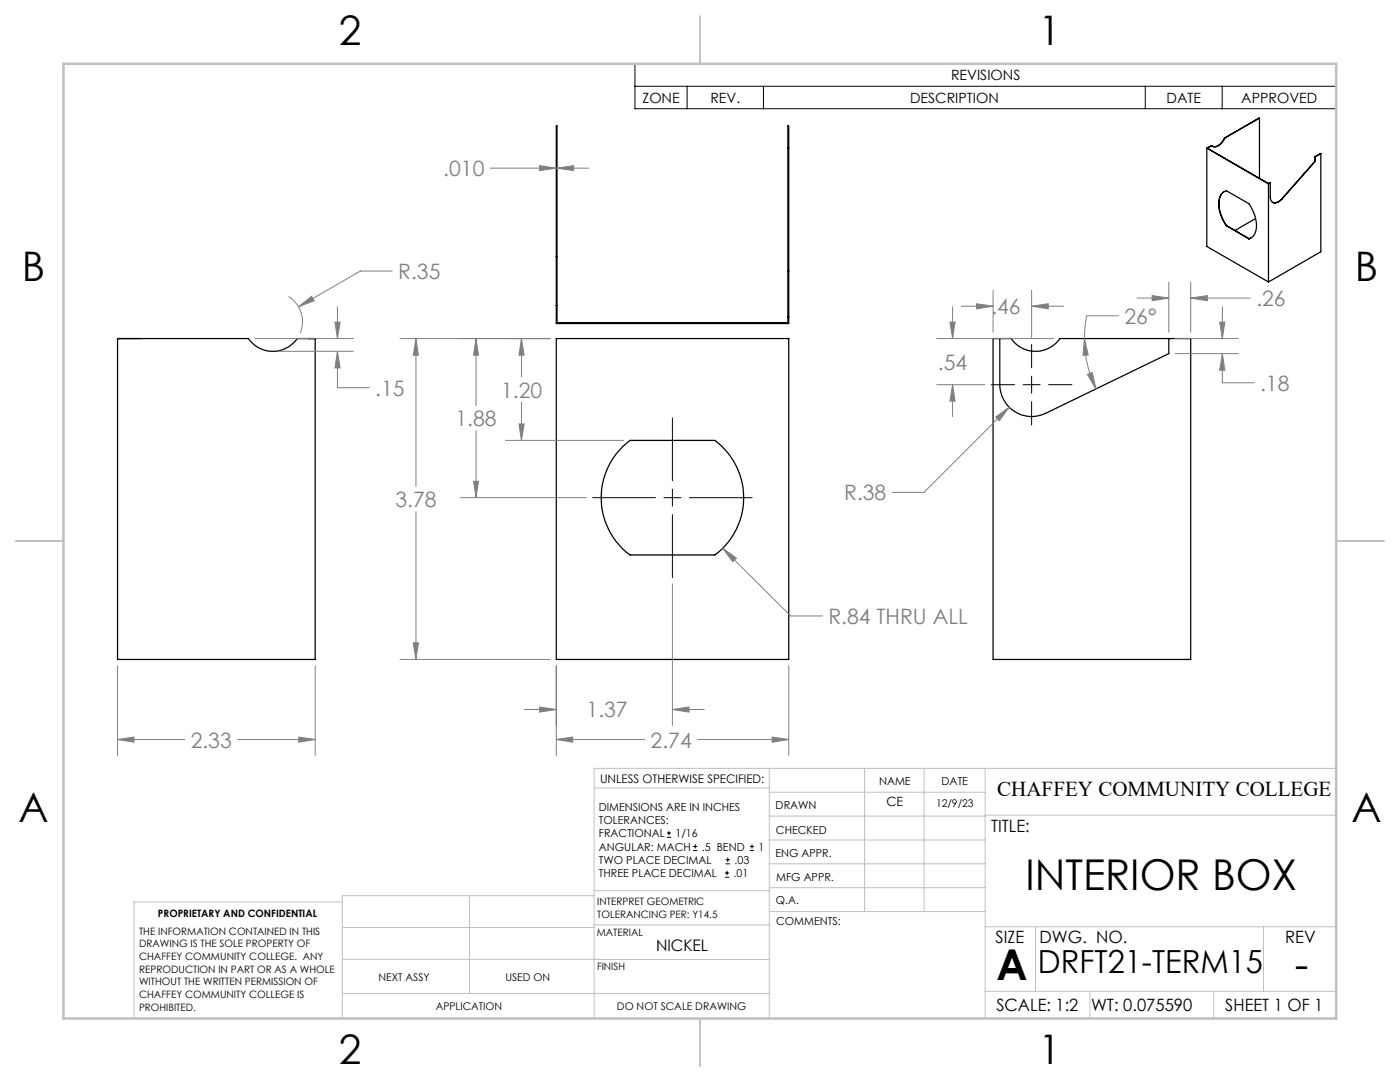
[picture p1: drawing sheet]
<svg xmlns="http://www.w3.org/2000/svg" width="279mm" height="216mm" viewBox="0 0 279 216" stroke-linecap="round" stroke-linejoin="round" font-family="sans-serif">
<g fill="none" stroke="#000" stroke-width=".25">
<path d="M157.2 29.5h.2M240.8 29.6v19.6l12.4 7.1M240.8 29.6l12.3 7.1M241.8 29.1l-.9 .5 12.3 7M241.8 29.1l-1 .5M244.3 38.2a3.3 3.3 0 0 0-.9 3.7l.5 1.6 .9 1.5M244.4 27.6a2.44 2.44 0 0 1-2.3 1.6h-.1M244.4 27.6h.1M244.4 27.6a2.18 2.18 0 0 1-2.4 1.6l-.2-.1M251.4 23.6l-7 4M251.4 23.6v12M253.1 36.7h.1"/>
<path d="M253.2 36.7v19.6M253.5 36.5v2.8a1.09 1.09 0 0 0 .7 1.2 1.09 1.09 0 0 0 1.2-.4l.5-.4M253.5 36.5l-.3 .2M253.5 36.5l-.4 .2M255.9 39.6l-.5 .5a1.31 1.31 0 0 1-1.4 .3M255.9 39.6v.1M262.4 32.2h.1M262.4 32.2l-6.5 7.4M262.4 31.3h.1M262.4 31.3v.9M262.4 32.2l-6.5 7.5M263.6 30.6v.1"/>
<path d="M263.6 30.6l-1.2 .7M263.6 30.7l-1.2 .6M263.6 30.7v19.5l-10.4 6.1M111 51.2v9.8M111 51.2v-26.1h.2v26.1M111 51.2h.2M111.2 51.2v9.8M157.2 54.1v9.1M157.2 54.1v-29h.2v29M157.2 54.1h.2M157.4 54.1v9.1M244.8 45a6.4 6.4 0 0 1-1.3-5.8 1.79 1.79 0 0 1 1.3-1.1l4.4 2.5a6.8 6.8 0 0 1 1.3 6 2 2 0 0 1-1.3 1.1"/>
<path d="M244.8 45l4.4 2.7M244.8 45h.1M244.8 45l4.5 2.6M249.3 47.6l-.1 .1M249.7 47.4l-.4 .2M250.6 43.6l-4.1 2.4M23.5 67.6h26.1a5.9 5.9 0 0 0 9.7 0h3.6M23.5 67.6h.1M23.5 67.6v64h39.4v-64M27.9 67.6h.1M61.6 67.6h.1M62.9 67.6h.1"/>
<path d="M111 67.6h46.4v64h-46.4zM111 61v3.6h46.4v-1.4M111 61h.2M111.2 61v3.4h46M157.2 67.6h.1M157.2 63.2v1.4M157.2 63.2h.2M198.2 67.6h3.6a5.9 5.9 0 0 0 9.7 0h26.1v64h-39.4zM199.5 67.6v9.2a6.4 6.4 0 0 0 9.2 5.7l24.6-11.9v-3M124.3 89.1l1.4-1.2h17a14.2 14.2 0 0 1 0 22.8h-17a14.2 14.2 0 0 1-1.4-21.6z"/>
</g>
<g fill="none" stroke="#000" stroke-width=".2">
<path d="M126.7 12.7h140v9h-140zM126.7 17.2h140M137.1 17.2v4.5M152.4 17.2v4.5M228.6 17.2v4.5M243.9 17.2v4.5M197.8 76.8h4.7M204.2 76.8h3.4M205.9 68.7v4.7M205.9 75.1v3.4M209.3 76.8h4.6M118.3 99.3h12.5"/>
<path d="M132.5 99.3h3.4M134.2 83.4v12.5M134.2 97.6v3.4M137.6 99.3h12.5M205.9 80.2v4.6M134.2 102.7v12.6M133.1 167.1h.8M133.1 166.2h.8M133.5 165.8v.9M138.3 169.7h.8M138.3 168.9h.8M138.7 168.5v.8"/>
<path d="M144.7 175h.8M144.7 174.2h.8M144.8 172.4h.9M144.8 171.6h.9M145.1 173.8v.8M145.2 171.1v.9M149.6 169.7h.9M149.6 168.9h.9M150.1 168.5v.8"/>
</g>
<g fill="none" stroke="#808080" stroke-width=".2">
<path d="M97.8 33.5h13.2M107.7 33.1l3.3 .4-3.3 .5zM111.2 33.5l3.3-.4v.9zM111.2 33.5h6.3M57.6 59.2a5.9 5.9 0 0 1 2.3 7.3M78.3 54.1h-6.4l-12.3 7.1M198.2 57.9v8.4M205.9 57.9v9.6M226.9 59.5h6.4M229.9 59l3.4 .5-3.4 .5zM233.3 56.3v10M237.6 59.5l3.3-.5v1z"/>
<path d="M237.6 56.3v10M237.6 59.5h12M50.8 67.6h19.7M55.7 70.1h14.8M59.6 61.2l2.6-2.1 .5 .9zM66.9 64.3h1l-.6 3.3zM67.3 70.1l.6 3.3h-1zM67.3 70.1v7.3h6.4M67.3 61.2v6.4M79.8 67.6h29.9M83 67.6l.5 3.3h-1zM83 67.6v29.4"/>
<path d="M95 67.6l.5 3.3h-1zM95 67.6v13.3M104.1 67.6l.5 3.3h-1zM104.1 67.6v7.6M186.9 67.6h23.4M186.9 76.8h9.7M189.6 64.3h1l-.5 3.3zM190.1 76.8l.5 3.2h-1zM190.1 61.2v6.4M190.1 76.8v6.3M191.8 61.1h6.4M194.9 60.6l3.3 .5-3.3 .5z"/>
<path d="M205.9 61.1l3.3-.5v1zM205.9 61.1h6.3M216.4 67.6l.8 3.2-1.1 .1zM216.4 67.6a22.6 22.6 0 0 0 2.3 10M217 74.7l1-.4 .7 3.3zM223.2 63h-6.3l-.4 2.3-.1 2.3M234.5 67.6h12.6M234.5 70.6h12.6M243.4 64.3h1l-.5 3.3zM243.9 70.6l.5 3.3h-1zM243.9 70.6v5.8h6.4M243.9 61.2v6.4"/>
<path d="M91.8 99.3h25.2M94.5 96h1l-.5 3.3zM95 86v13.3M100.9 87.9h23.6M103.6 84.6h1l-.5 3.3zM104.1 80.3v7.6M198.7 83.2l2.7-2-2 2.8zM201.4 81.2l-17 17h-6.4M83 102.1v29.5M134.2 116.5v28.2M144.3 109.4l2.7 2-.8 .7zM144.3 109.4l13.5 13.5h6.3"/>
<path d="M23.5 132.9v17.8M62.9 132.9v17.8M79.8 131.6h29.9M82.5 128.3h1l-.5 3.3zM111 132.9v17.8M157.4 132.9v17.8M23.5 147.6l3.2-.5v1zM23.5 147.6h13.4M47.4 147.6h15.5M59.6 147.1l3.3 .5-3.3 .5zM104.7 141.6h6.3M107.7 141.1l3.3 .5-3.3 .5z"/>
<path d="M111 147.6l3.3-.5v1zM111 147.6h17.7M134.2 141.6l3.3-.5v1zM134.2 141.6h6.3M139.2 147.6h18.2M154.1 147.1l3.3 .5-3.3 .5z"/>
</g>
<g fill="none" stroke="#c0c0c0" stroke-width=".2">
<path d="M118.6 157.2h34.9M153.5 153.3v49.9M153.5 158.1h43.1M172.5 153.3v28.6M184.4 153.3v28.6M196.6 153.3v49.9M266.7 153.3h-148.1v49.9M68.3 180h-41.6v23.2M93.7 178.7v19.5M118.6 178.7h-50.3v24.5M118.6 177.7h35M153.5 167.6h43.1"/>
<path d="M153.5 162.8h43.1M153.5 172.4h43.1M153.5 177.1h43.1M196.6 162.7h70.1M68.3 198.2h85.2M68.3 191.4l85.2 .1M68.3 185.1h50.3M118.6 184.6h35M153.6 181.9h43M196.6 197.8h70.1M196.6 184.9h70.1M206.7 184.9v12.9"/>
<path d="M217.5 197.8v5.4M242.2 197.8v5.4M252.2 184.9v12.9"/>
</g>
<path d="M139.7 3.2v9.5M3.1 107.9h9.6M266.7 107.9h9.5M139.7 203.2v9.6" fill="none" stroke="#c0c0c0" stroke-width=".25"/>
<path d="M12.7 12.7h254v190.5h-254z" fill="none" stroke="#c0c0c0" stroke-width=".5"/>
<path d="M144.3 109.4l1.9 2.7 .8-.7zM82.5 128.3h1l-.5 3.3zM83 67.6l.5 3.3h-1zM111 147.6l3.3-.5v1zM154.1 147.1l3.3 .5-3.3 .5zM103.6 84.6h1l-.5 3.3zM104.1 67.6l.5 3.3h-1zM94.5 96h1l-.5 3.3zM95 67.6l.5 3.3h-1zM107.7 141.1l3.3 .5-3.3 .5zM134.2 141.6l3.3-.5v1zM237.6 59.5l3.3-.5v1zM229.9 59l3.4 .5-3.4 .5zM198.7 83.2l.7 .8 2-2.8zM205.9 61.1l3.3-.5v1zM194.9 60.6l3.3 .5-3.3 .5zM190.1 76.8l.5 3.2h-1zM189.6 64.3h1l-.5 3.3zM243.9 70.6l.5 3.3h-1zM243.4 64.3h1l-.5 3.3zM216.4 67.6l.8 3.2-1.1 .1zM217 74.7l1-.4 .7 3.3zM111.2 33.5l3.3-.4v.9zM107.7 33.1l3.3 .4-3.3 .5zM59.6 61.2l3.1-1.2-.5-.9zM66.9 64.3h1l-.6 3.3zM67.3 70.1l.6 3.3h-1zM23.5 147.6l3.2-.5v1zM59.6 147.1l3.3 .5-3.3 .5z" fill="#808080"/>
<g font-size="8.5">
<text x="204.7" y="177.6">INTERIOR BOX</text>
<text x="198.9" y="195.5">A</text>
<text x="258.4" y="195.4">-</text>
</g>
<g font-size="8.1">
<text x="67.6" y="8.9">2</text>
<text x="207.3" y="8.9">1</text>
<text x="4.4" y="56.1">B</text>
<text x="270.4" y="56.1">B</text>
<text x="3.7" y="164.1">A</text>
<text x="269.7" y="164.1">A</text>
<text x="67.6" y="212.4">2</text>
<text x="207.3" y="212.4">1</text>
</g>
<text font-size="6.3" x="207.2" y="194.1">DRFT21-TERM15</text>
<g font-size="4.2" fill="#808080">
<text x="88.5" y="35.1">.010</text>
<text x="79.5" y="55.7">R.35</text>
<text x="197.8" y="62.7">.46</text>
<text x="224.4" y="64.6">26°</text>
<text x="250.7" y="61.1">.26</text>
<text x="187.2" y="73.8">.54</text>
<text x="251.5" y="77.9">.18</text>
<text x="74.9" y="79">.15</text>
<text x="100" y="79.3">1.20</text>
<text x="90.9" y="85">1.88</text>
<text x="78.9" y="101.2">3.78</text>
<text x="168.5" y="99.8">R.38</text>
<text x="165.3" y="124.5">R.84 THRU ALL</text>
<text x="117.1" y="143.2">1.37</text>
<text x="38.1" y="149.2">2.33</text>
<text x="129.8" y="149.2">2.74</text>
</g>
<text font-size="4.2" x="199" y="158.7">CHAFFEY COMMUNITY COLLEGE</text>
<g font-size="3.4">
<text x="197.8" y="166">TITLE:</text>
<text x="198.7" y="188.1">SIZE</text>
<text x="207.5" y="188.1">DWG. NO.</text>
<text x="256.5" y="188.2">REV</text>
<text x="198.8" y="201.7">SCALE: 1:2</text>
<text x="217.7" y="201.8">WT: 0.075590</text>
<text x="244.5" y="201.7">SHEET 1 OF 1</text>
</g>
<text font-size="3.2" x="130.9" y="189.8">NICKEL</text>
<g font-size="2.8">
<text x="189.8" y="16">REVISIONS</text>
<text x="128.2" y="20.5">ZONE</text>
<text x="141.8" y="20.5">REV.</text>
<text x="181.6" y="20.5">DESCRIPTION</text>
<text x="232.8" y="20.5">DATE</text>
<text x="247.7" y="20.5">APPROVED</text>
</g>
<text font-size="2.5" x="176.9" y="160.9">CE</text>
<text font-size="2.4" x="119.8" y="156.2">UNLESS OTHERWISE SPECIFIED:</text>
<g font-size="2.2">
<text x="119.5" y="161.8">DIMENSIONS ARE IN INCHES</text>
<text x="154.8" y="161.4">DRAWN</text>
<text x="175.4" y="156.6">NAME</text>
<text x="187.9" y="156.7">DATE</text>
<text x="119.5" y="164.4">TOLERANCES:</text>
<text x="119.5" y="167.1">FRACTIONAL</text>
<text x="134.8" y="167.1">1/16</text>
<text x="154.9" y="166.3">CHECKED</text>
<text x="119.5" y="172.4">TWO PLACE DECIMAL</text>
<text x="119.5" y="169.7">ANGULAR: MACH</text>
<text x="140.1" y="169.7">.5 BEND</text>
<text x="146.6" y="172.4">.03</text>
<text x="151.4" y="169.7">1</text>
<text x="154.8" y="171">ENG APPR.</text>
<text x="119.5" y="175">THREE PLACE DECIMAL</text>
<text x="146.4" y="175">.01</text>
<text x="154.9" y="175.7">MFG APPR.</text>
<text x="154.9" y="180.4">Q.A.</text>
<text x="154.9" y="184.6">COMMENTS:</text>
</g>
<g font-size="2.1">
<text x="186.8" y="161">12/9/23</text>
<text x="75.5" y="195.7">NEXT ASSY</text>
<text x="100.9" y="195.7">USED ON</text>
<text x="86.9" y="201.5">APPLICATION</text>
<text x="123.1" y="201.6">DO NOT SCALE DRAWING</text>
</g>
<g font-size="2">
<text x="31.5" y="182.9">PROPRIETARY AND CONFIDENTIAL</text>
<text x="119.2" y="180.6">INTERPRET GEOMETRIC</text>
<text x="119.2" y="183.1">TOLERANCING PER: Y14.5</text>
<text x="27.8" y="186.5">THE INFORMATION CONTAINED IN THIS</text>
<text x="27.8" y="189">DRAWING IS THE SOLE PROPERTY OF</text>
<text x="27.8" y="191.6">CHAFFEY COMMUNITY COLLEGE. ANY</text>
<text x="119.1" y="186.7">MATERIAL</text>
<text x="27.8" y="194.1">REPRODUCTION IN PART OR AS A WHOLE</text>
<text x="27.8" y="196.6">WITHOUT THE WRITTEN PERMISSION OF</text>
<text x="119.1" y="193.5">FINISH</text>
<text x="27.8" y="199.1">CHAFFEY COMMUNITY COLLEGE IS</text>
<text x="27.8" y="201.7">PROHIBITED.</text>
</g>
</svg>
